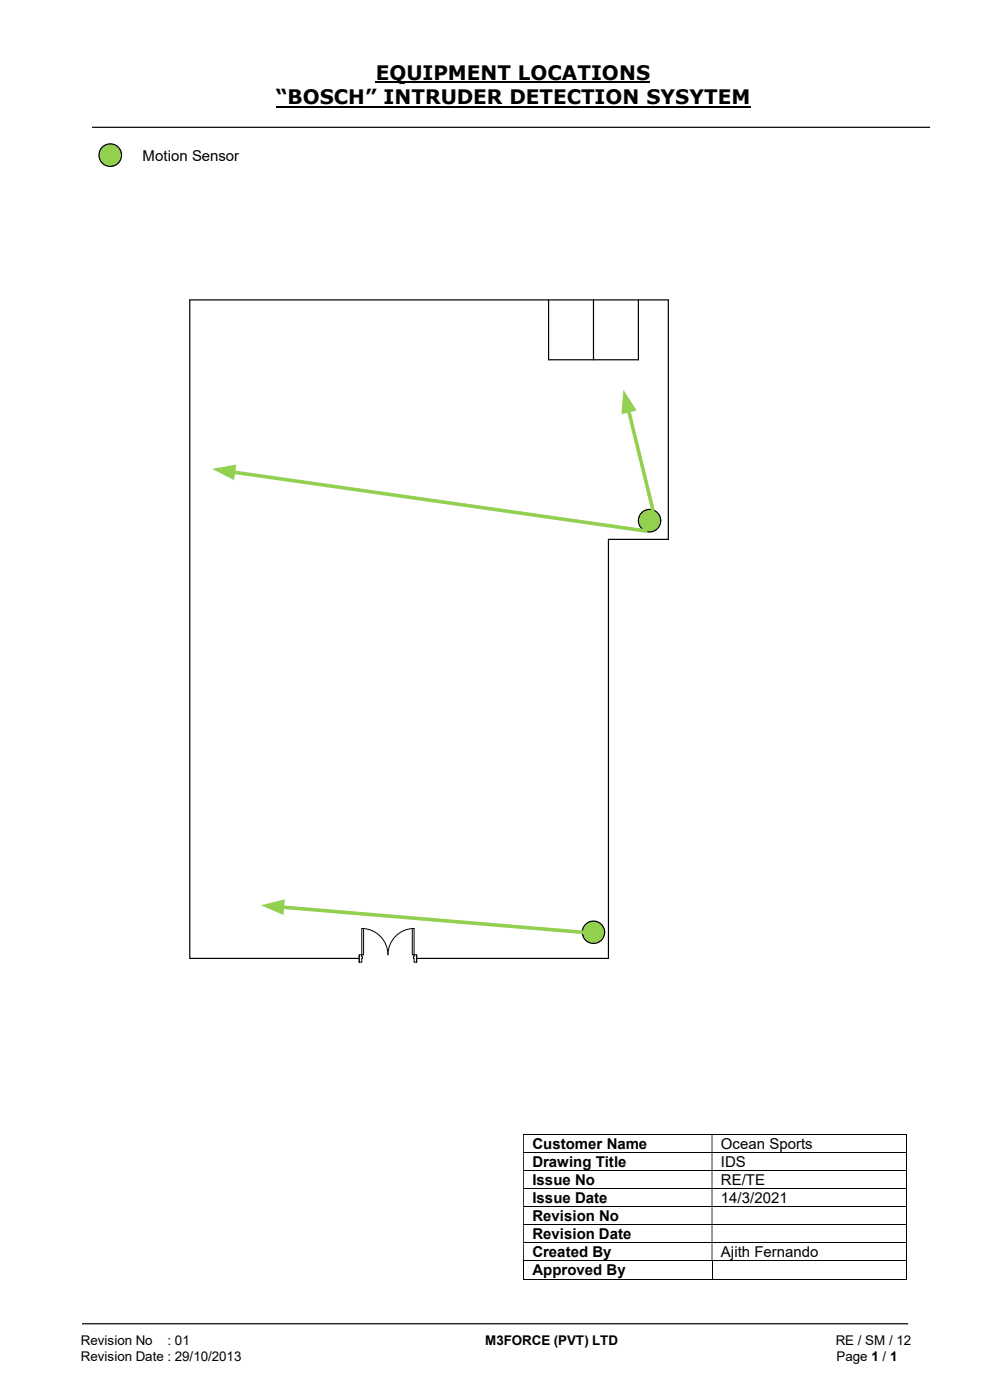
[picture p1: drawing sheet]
<svg xmlns="http://www.w3.org/2000/svg" width="210mm" height="297mm" viewBox="0 0 210 297" stroke-linecap="round" stroke-linejoin="round" font-family="sans-serif">
<path d="M79.7 17.5h58.2M58.5 22.6h100.7" fill="none" stroke="#000" stroke-width=".42"/>
<path d="M19.5 27h177.8M40.3 63.6h101.5v50.8h-12.7v88.9h-88.8zM116.4 63.6v12.7h19M17.4 280.8h175.3" fill="none" stroke="#000" stroke-width=".25"/>
<g fill="none" stroke="#000" stroke-width=".21">
<path d="M111 240.7h81.2M111 244.6h81.2M111 248.4h81.2M111 252.2h81.2M111 256h81.2M111 259.8h81.2M192.3 240.8v3.7M192.3 244.6v3.7M192.3 248.5v3.6M192.3 252.3v3.6M192.3 256.1v3.7M192.3 259.9v3.7"/>
<path d="M111 263.7h81.2M111 267.5h81.2M111 271.4h40M111 267.6v3.8M151 267.6v3.8M151.1 271.4h41.1M192.3 263.8v3.6M192.3 267.6v3.8"/>
</g>
<g fill="#000">
<path d="M192.2 240.6h.2v.2h-.2zM111 240.8h.1v3.7h-.1zM151 240.8h.1v3.7h-.1z" fill-rule="evenodd"/>
<path d="M192.2 244.5h.2v.1h-.2zM111 244.6h.1v3.7h-.1zM151 244.6h.1v3.7h-.1z" fill-rule="evenodd"/>
<path d="M192.2 248.3h.2v.2h-.2zM111 248.5h.1v3.6h-.1zM151 248.5h.1v3.6h-.1z" fill-rule="evenodd"/>
<path d="M192.2 252.1h.2v.2h-.2zM111 252.3h.1v3.6h-.1zM151 252.3h.1v3.6h-.1z" fill-rule="evenodd"/>
<path d="M192.2 255.9h.2v.2h-.2zM111 256.1h.1v3.7h-.1zM151 256.1h.1v3.7h-.1z" fill-rule="evenodd"/>
<path d="M192.2 259.8h.2v.1h-.2zM111 259.9h.1v3.7h-.1zM151 259.9h.1v3.7h-.1z" fill-rule="evenodd"/>
<path d="M192.2 263.6h.2v.2h-.2zM111 263.8h.1v3.6h-.1zM151 263.8h.1v3.6h-.1z" fill-rule="evenodd"/>
</g>
<path d="M192.2 267.4h.2v.2h-.2zM192.2 271.3h.2v.1h-.2z" fill="#000"/>
<path d="M76.2 202.5h12.2v1.7h-12.2z" fill="#fff"/>
<path d="M76.2 202.5h12.2v1.7h-12.2z" fill="none" stroke="#fff" stroke-width=".21"/>
<path d="M87.8 202.6v1.5h.6v-1.5zM76.2 202.6h.6v1.5h-.6z" fill-rule="evenodd" fill="#fff"/>
<path d="M76.8 202.9v-.3h-.6v1.5h.6v-.8M87.8 202.9v-.3h.6v1.5h-.6v-.8" fill="none" stroke="#000" stroke-width=".21"/>
<path d="M87.7 202.9v.4h.1v-.4zM76.8 202.9h.1v.4h-.1z" fill-rule="evenodd" fill="#fff"/>
<path d="M76.8 197a5.6 5.6 0 0 1 5.5 5.6 5.6 5.6 0 0 1 5.5-5.6M76.2 202.6v1.5M76.8 202.9h.1v.4h-.1M87.8 202.9h-.1v.4h.1M88.4 202.6v1.5" fill="none" stroke="#000" stroke-width=".21"/>
<path d="M76.8 197h.3v5.6h-.3z" fill="#fff"/>
<path d="M76.8 197h.3v5.6h-.3z" fill="none" stroke="#000" stroke-width=".21"/>
<path d="M87.5 197h.3v5.6h-.3z" fill="#fff"/>
<path d="M87.5 197h.3v5.6h-.3z" fill="none" stroke="#000" stroke-width=".21"/>
<circle cx="137.8" cy="110.5" r="2.38" fill="#92d050"/>
<circle cx="137.8" cy="110.5" r="2.38" fill="none" stroke="#000" stroke-width=".25"/>
<circle cx="125.9" cy="197.8" r="2.37" fill="#92d050"/>
<circle cx="125.9" cy="197.8" r="2.37" fill="none" stroke="#000" stroke-width=".25"/>
<path d="M49.5 100.2l87.5 12.4" fill="none" stroke="#92d050" stroke-width=".76"/>
<path d="M45 99.5l5.1-.9-.4 3.3z" fill="#92d050"/>
<path d="M59.9 192.4l63.6 5.4" fill="none" stroke="#92d050" stroke-width=".76"/>
<path d="M55.3 192.1l5.1-1.3-.2 3.3z" fill="#92d050"/>
<path d="M133.3 87.1l5.2 21.1" fill="none" stroke="#92d050" stroke-width=".76"/>
<path d="M132.2 82.7l2.8 4.4-3.2 .8z" fill="#92d050"/>
<path d="M125.9 63.6v12.7M135.4 63.6v12.7" fill="none" stroke="#000" stroke-width=".25"/>
<circle cx="23.4" cy="32.9" r="2.39" fill="#92d050"/>
<circle cx="23.4" cy="32.9" r="2.39" fill="none" stroke="#000" stroke-width=".25"/>
<g font-size="4.2">
<text x="79.7" y="17">EQUIPMENT LOCATIONS</text>
<text x="58.5" y="22.1">“BOSCH” INTRUDER DETECTION SYSYTEM</text>
</g>
<g font-size="3.2">
<text x="30.3" y="34.1">Motion Sensor</text>
<text x="112.9" y="243.8">Customer Name</text>
<text x="153" y="243.8">Ocean Sports</text>
<text x="112.9" y="247.6">Drawing Title</text>
<text x="112.9" y="251.4">Issue No</text>
<text x="153" y="247.6">IDS</text>
<text x="153" y="251.4">RE/TE</text>
<text x="112.9" y="255.3">Issue Date</text>
<text x="153" y="255.3">14/3/2021</text>
<text x="112.9" y="259.1">Revision No</text>
<text x="112.9" y="262.9">Revision Date</text>
<text x="112.9" y="266.7">Created By</text>
<text x="153" y="266.7">Ajith Fernando</text>
<text x="112.9" y="270.6">Approved By</text>
</g>
<g font-size="2.8">
<text x="17.1" y="285.4">Revision No</text>
<text x="35.5" y="285.4">: 01</text>
<text x="102.9" y="285.4">M3FORCE (PVT) LTD</text>
<text x="177.3" y="285.4">RE / SM / 12</text>
<text x="17.1" y="288.7">Revision Date : 29/10/2013</text>
<text x="177.5" y="288.7">Page 1 / 1</text>
</g>
</svg>
